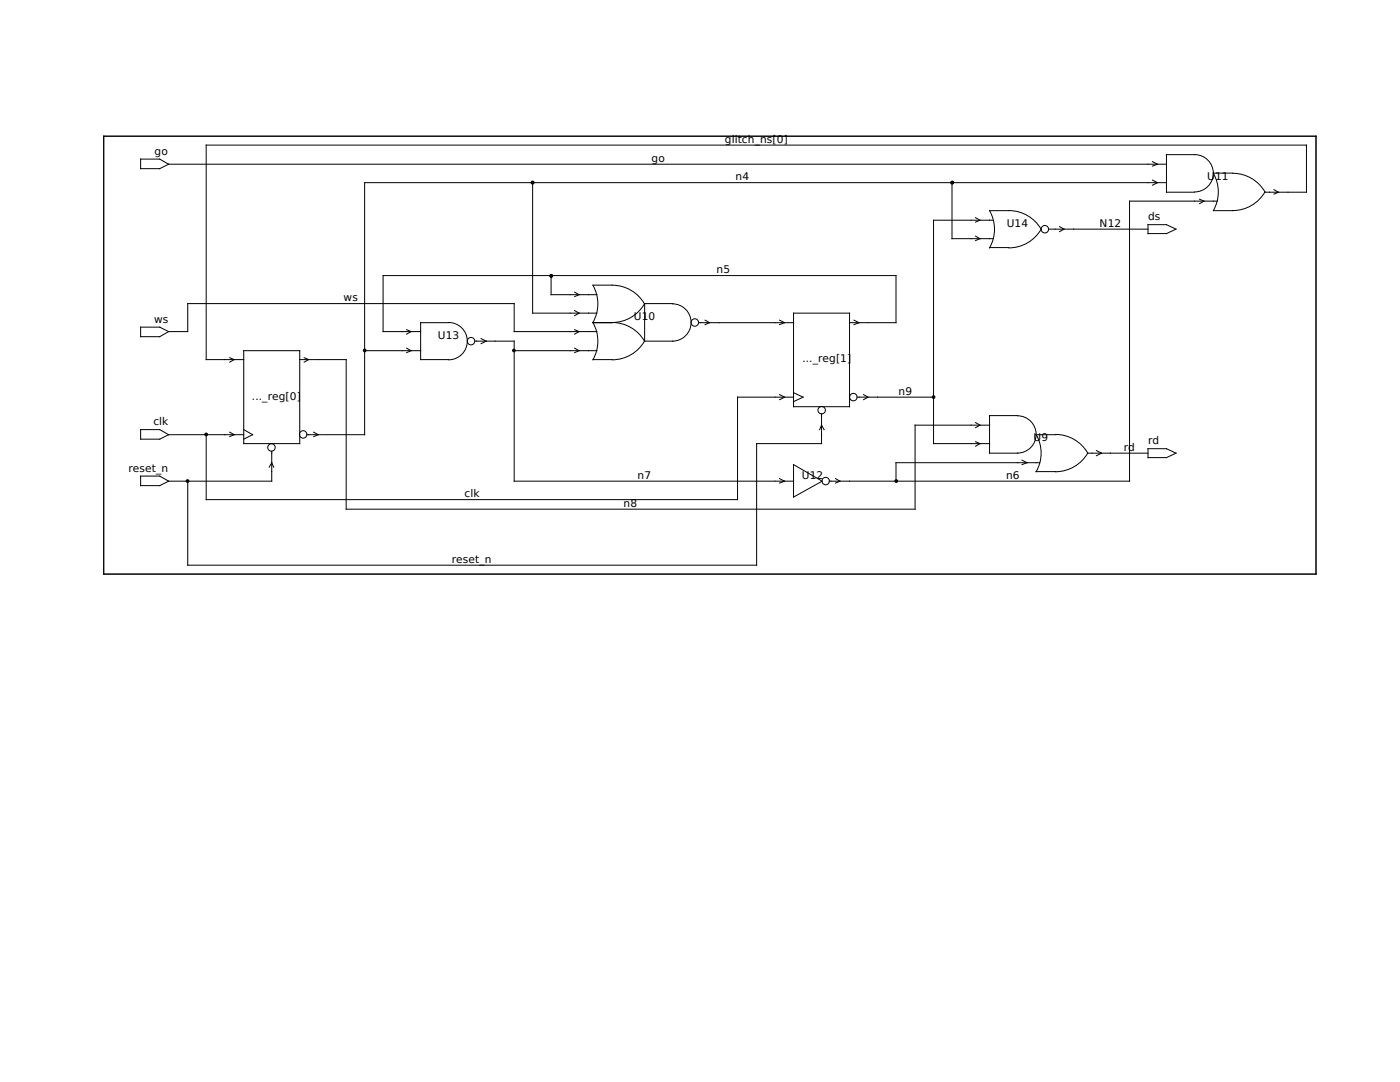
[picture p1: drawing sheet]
<svg xmlns="http://www.w3.org/2000/svg" width="279mm" height="216mm" viewBox="0 0 279 216" stroke-linecap="round" stroke-linejoin="round" font-family="sans-serif">
<g fill="none" stroke="#000" stroke-width=".2">
<path d="M20.7 27.2h241.9v87.4h-241.9zM28.1 31.7h3.8l1.8 1.1-1.8 .9h-3.8zM33.7 32.8h199.1M106.3 36.4v26.1h12.8M190 36.4v11.2h8.2M230 35.9l1 .5-1 .6M230 32.3l1 .5-1 .3M232.8 36.4h-160v50.3h-7.4M238.4 30.9h-5.6v7.5h5.6M238.4 30.9a3.7 3.7 0 0 1 3.7 3.7 3.7 3.7 0 0 1-3.7 3.7M239.4 39.8l.9 .3-.9 .5M242.1 34.6a7.5 7.5 0 0 1 0 7.4"/>
<path d="M242.2 34.5h3.8M246 34.6a7.4 7.4 0 0 1 6.4 3.7 7.4 7.4 0 0 1-6.4 3.7M252.5 38.4h8.2v-9.4h-219.6v42.8h7.5M254.3 37.8l.8 .6-.8 .3M110 55v3.8h9.1M114.7 58.3l.9 .5-.9 .4M118.3 56.9a7.5 7.5 0 0 1 0 7.5 7.5 7.5 0 0 1 0 7.4M118.4 56.9h3.8M122.2 56.9a7.4 7.4 0 0 1 6.4 3.7 7.4 7.4 0 0 1-6.4 3.8 7.4 7.4 0 0 1 6.4 3.7 7.4 7.4 0 0 1-6.4 3.7M194.7 43.4l.9 .5-.9 .4M194.7 47.1l.9 .5-.9 .4M197.5 42a7.5 7.5 0 0 1 0 7.5"/>
<path d="M197.5 42h3.8M197.5 49.4h3.8M198.2 43.9h-11.9v44.6h11.2M201.3 42a7.4 7.4 0 0 1 6.5 3.7 7.4 7.4 0 0 1-6.5 3.8M209.3 45.7h19.8M211.5 45.2l.8 .5-.8 .5M229.1 44.8h3.7l1.9 .9-1.9 .9h-3.7zM242.2 42h3.8M243 40.1h-17.6v55.9h-59.9M28.1 65.3h3.8l1.8 .9-1.8 1h-3.8zM33.7 66.2h3.8v-5.6h65.1v5.6h16.5M45.8 71.4l.9 .4-.9 .5"/>
<path d="M48.6 70h11.2v18.5h-11.2zM59.8 71.8h9.3v29.8h113.5v-16.8h14.9M60.7 71.4l.9 .4-.9 .5M72.8 70h11.1M81.2 65.8l.8 .4-.8 .5M81.2 69.5l.8 .5-.8 .4M89.5 64.4h-5.6v7.4h5.6M89.5 64.4a3.7 3.7 0 0 1 3.8 3.7 3.7 3.7 0 0 1-3.8 3.7M94.7 68.1h7.9v27.9h55.8M96 67.6l1 .5-1 .5M102.6 70h16.5M114.7 62l.9 .5-.9 .5"/>
<path d="M114.7 65.8l.9 .4-.9 .5M114.7 69.5l.9 .5-.9 .4M118.4 64.4h3.8M118.4 71.8h3.8M134.2 60.6a3.7 3.7 0 0 1 3.7 3.8 3.7 3.7 0 0 1-3.7 3.7M134.2 60.6h-5.5v7.5h5.5M139.4 64.4h19M140.7 63.9l.9 .5-.9 .4M155.6 63.9l1 .5-1 .4M155.6 78.7l1 .5-1 .6M158.4 62.5h11.1v18.7h-11.1zM158.4 79.2h-11.2v20.5h-106.1v-13"/>
<path d="M158.4 78.4l1.9 .8-1.9 .9M169.5 64.4h9.3v-9.4h-102.3v11.2h7.4M170.4 63.9l1.1 .5-1.1 .4M171.1 79.2h15.2M172.3 78.7l.9 .5-.9 .6M28.1 95h3.8l1.8 1-1.8 .9h-3.8zM28.1 85.7h3.8l1.8 1-1.8 .9h-3.8zM33.7 86.7h14.9M45.8 86.2l.9 .5-.9 .4M48.6 85.7l1.8 1-1.8 .9M53.7 93.2l.5-.9 .4 .9M54.2 90v6h-20.5"/>
<path d="M61.2 86.7h4.1M62.6 86.2l.9 .5-.9 .4M155.6 95.5l1 .5-1 .4M158.4 92.7l5.7 3.3-5.7 3.2zM163.6 85.7l.4-.9 .5 .9M164 82.6v5.9h-13v24.3h-113.5v-16.8M166.8 95.5l.8 .5-.8 .4M194.7 84.3l.9 .5-.9 .5M194.7 88.1l.9 .4-.9 .5M203.1 82.9h-5.6v7.5h5.6a3.7 3.7 0 0 0 3.7-3.7 3.7 3.7 0 0 0-3.7-3.7M204 91.8l1 .5-1 .4M206.8 86.7h3.9"/>
<path d="M206.8 94.1h3.9M206.8 86.7a7.5 7.5 0 0 1 0 7.4M207.5 92.3h-28.7v3.7M210.6 86.7a7.4 7.4 0 0 1 6.5 3.7 7.4 7.4 0 0 1-6.5 3.7M217 90.4h12.1M218.8 89.9l1 .5-1 .5M229.1 89.5h3.7l1.9 .9-1.9 .9h-3.7z"/>
<circle cx="208.5" cy="45.7" r=".74"/>
<circle cx="94" cy="68.1" r=".74"/>
<circle cx="138.7" cy="64.4" r=".74"/>
<circle cx="170.3" cy="79.2" r=".74"/>
<circle cx="54.2" cy="89.3" r=".74"/>
<circle cx="60.5" cy="86.7" r=".74"/>
<circle cx="164" cy="81.8" r=".74"/>
<circle cx="164.8" cy="96" r=".74"/>
</g>
<g fill="#000" stroke="#000" stroke-width=".2">
<circle cx="106.3" cy="36.4" r=".27"/>
<circle cx="190" cy="36.4" r=".27"/>
<circle cx="110" cy="55" r=".27"/>
<circle cx="72.8" cy="69.9" r=".27"/>
<circle cx="102.6" cy="69.9" r=".27"/>
<circle cx="186.3" cy="79.2" r=".27"/>
<circle cx="37.4" cy="96" r=".27"/>
<circle cx="41.1" cy="86.7" r=".27"/>
<circle cx="178.9" cy="96" r=".27"/>
</g>
<g font-size="2.1">
<text x="144.7" y="28.4">glitch_ns[0]</text>
<text x="30.9" y="30.9">go</text>
<text x="130" y="32.3">go</text>
<text x="146.8" y="35.9">n4</text>
<text x="240.9" y="35.9">U11</text>
<text x="200.9" y="45.2">U14</text>
<text x="219.5" y="45.2">N12</text>
<text x="229.1" y="43.9">ds</text>
<text x="143" y="54.5">n5</text>
<text x="30.7" y="64.4">ws</text>
<text x="68.6" y="60.1">ws</text>
<text x="126.5" y="63.9">U10</text>
<text x="87.4" y="67.6">U13</text>
<text x="160.1" y="72.3">..._reg[1]</text>
<text x="50.3" y="79.8">..._reg[0]</text>
<text x="179.3" y="78.7">n9</text>
<text x="30.6" y="84.8">clk</text>
<text x="206.2" y="88">U9</text>
<text x="224.3" y="89.9">rd</text>
<text x="229.1" y="88.5">rd</text>
<text x="25.7" y="94.1">reset_n</text>
<text x="127.3" y="95.5">n7</text>
<text x="160" y="95.5">U12</text>
<text x="200.8" y="95.5">n6</text>
<text x="92.7" y="99.2">clk</text>
<text x="124.5" y="101.1">n8</text>
<text x="90.2" y="112.3">reset_n</text>
</g>
</svg>
